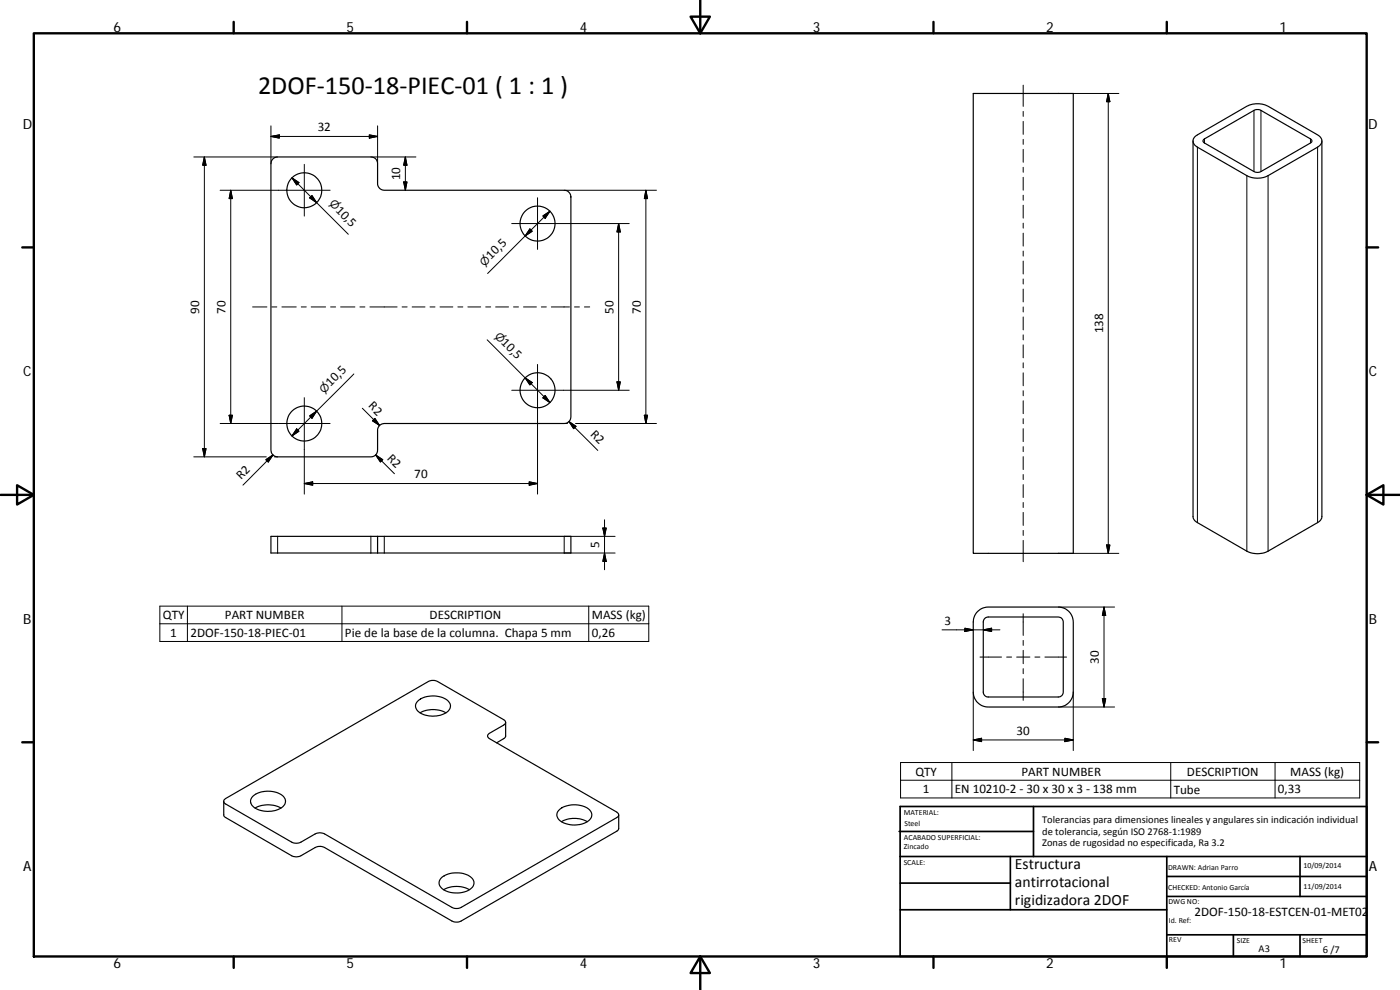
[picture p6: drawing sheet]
<svg xmlns="http://www.w3.org/2000/svg" width="420mm" height="297mm" viewBox="0 0 420 297" stroke-linecap="round" stroke-linejoin="round" font-family="sans-serif">
<g fill="none" stroke="#000" stroke-width=".36">
<path d="M292.1 28h30v138h-30zM81.8 47.8l.5-.5 1-.2h28a1.94 1.94 0 0 1 2 2v6a2.05 2.05 0 0 0 2 2h54a2.04 2.04 0 0 1 2 2v66a2.01 2.01 0 0 1-2 2h-54a2.04 2.04 0 0 0-2 2v6a1.94 1.94 0 0 1-2 2h-28a2 2 0 0 1-2-2v-86zM358 42.3l.1 113 .4 .8 .5 .5 15.2 8.8a7 7 0 0 0 6.4 0l15.2-8.8 .5-.5 .4-.8v-113M358.7 40.9l15.5-9a7.2 7.2 0 0 1 6.4 0l14.8 8.6a1.96 1.96 0 0 1 1.3 1.8 1.96 1.96 0 0 1-1.3 1.9l-14.8 8.5a7 7 0 0 1-6.4 0l-14.8-8.5a1.89 1.89 0 0 1-.7-3.3zM361.3 41.8l15-8.7a2.29 2.29 0 0 1 2.1 0l14.9 8.6a.65 .65 0 0 1 .4 .6 .65 .65 0 0 1-.4 .6l-14.9 8.6a2.29 2.29 0 0 1-2.1 0l-14.8-8.6-.5-.4zM113.3 160.9h-32v5h32M113.3 160.9h58v5h-58M113.3 160.9v5M293.4 183.5l1.2-.9 1.5-.4 21.5-.1a4.5 4.5 0 0 1 4.5 4.5v21a4.5 4.5 0 0 1-4.5 4.5h-21a4.5 4.5 0 0 1-4.5-4.5v-21l.4-1.9zM295.5 185.6l1.1-.5h21a1.52 1.52 0 0 1 1.5 1.5v21a1.45 1.45 0 0 1-1.5 1.5h-21a1.45 1.45 0 0 1-1.5-1.5v-21zM125.3 210.5a7.3 7.3 0 0 1 9.4 .1 2.22 2.22 0 0 1-1.3 3.5 7.3 7.3 0 0 1-8.3-1.1 1.92 1.92 0 0 1 .2-2.5zM126.1 213.9a8 8 0 0 1 7.7 0"/>
<path d="M151.8 216.7l-.1 4.3-.3 .5-2.4 1.4M67.3 239.9l61.2-35.4a3.1 3.1 0 0 1 2.8 0l19.8 11.4a.87 .87 0 0 1 .6 .8 .87 .87 0 0 1-.6 .9l-4.2 2.4a.86 .86 0 0 0-.6 .8 .86 .86 0 0 0 .6 .8l38.2 22.1a.88 .88 0 0 1 .6 .8 .88 .88 0 0 1-.6 .8l-46.7 26.9a3.1 3.1 0 0 1-2.8 0l-38.2-22a3.1 3.1 0 0 0-2.8 0l-4.3 2.5a3 3 0 0 1-2.8 0l-19.8-11.5-.5-.5zM75.7 239.1a7.4 7.4 0 0 1 9.5 0 2.24 2.24 0 0 1-1.2 3.6 7.4 7.4 0 0 1-8.4-1.1 1.94 1.94 0 0 1 .1-2.5zM67.2 240.4v4.3l.1 .3 20.2 11.8a3.1 3.1 0 0 0 2.8 0l4.3-2.5a3.1 3.1 0 0 1 2.8 0l38.2 22a3.1 3.1 0 0 0 2.8 0l46.9-27 .4-.7v-4.1M76.6 242.5a8 8 0 0 1 7.7 0M167.7 243.1a7.4 7.4 0 0 1 9.4 .1 2.26 2.26 0 0 1-1.2 3.6 7.4 7.4 0 0 1-8.4-1.2 1.92 1.92 0 0 1 .2-2.5zM168.5 246.5a8 8 0 0 1 7.7 0M132.6 263.2a7.6 7.6 0 0 1 9.2 .4 2.28 2.28 0 0 1-1.3 3.6 7.4 7.4 0 0 1-8.3-1.2 2 2 0 0 1 .4-2.8zM133.1 266.9a8.2 8.2 0 0 1 7.8 0"/>
<circle cx="91.3" cy="57.1" r="5.2"/>
<circle cx="161.3" cy="67.1" r="5.3"/>
<circle cx="161.3" cy="117.1" r="5.2"/>
<circle cx="91.3" cy="127.1" r="5.3"/>
</g>
<g fill="none" stroke="#000" stroke-width=".3">
<path d="M81.3 37.8v11.3M113.3 37.8v11.3M307.1 25.5v6.4M307.1 33.4v1.5M307.1 36.4v3.9M317.6 28h18.2M332.6 28v138M332.6 28l.5 2.5h-1zM376.3 33.1v18.4M378.4 33.1v18.4M58.2 47.1h25.1M61.3 47.1l.5 2.5h-1z"/>
<path d="M61.3 47.1v90M69.2 57.1v70M69.2 57.1l.6 2.5h-1zM81.3 40.9l2.5-.4v.9zM81.3 40.9h32M87.6 53.4l2.1 1.4-.7 .7zM87.6 53.4l16.9 16.9M91.3 49.3v15.5M93.6 58.7l1.4 2.1-2.1-1.4zM99.1 57.1h-33M110.8 40.5l2.5 .4-2.5 .5zM111.3 47.1h13.5"/>
<path d="M121.1 54.6h1l-.4 2.5zM121.7 47.1v10M121.7 47.1l.4 2.5h-1zM161.3 59.3v15.5M169.3 57.1h27.7M193.8 57.1v70M193.8 57.1l.5 2.5h-.9zM307.1 41.8v1.5M307.1 44.8v3.9M307.1 50.2v1.5M307.1 53.2v3.9M307.1 58.6v1.5"/>
<path d="M359.4 44.2v112.6M361.5 41.7v1.2M374.2 52.7v112.7M380.6 52.7v112.7M393.3 41.7v1.2M395.4 44.2v112.6M153.6 67.1h35.2M159 68.7l.7 .7-2.1 1.4zM162.9 64.8l2.1-1.4-1.4 2.1zM165 63.4l-18.7 18.7M185.7 67.1v50M185.7 67.1l.5 2.5h-1z"/>
<path d="M307.1 61.6v3.8M307.1 67v1.5M307.1 70v3.8M307.1 75.3v1.5M307.1 78.3v3.9M75.8 92.1h4.3M81.6 92.1h1.5M84.6 92.1h4.3M90.4 92.1h1.5M93.4 92.1h4.3M99.2 92.1h1.5M102.2 92.1h4.3"/>
<path d="M108 92.1h1.5M111 92.1h8.2M120.7 92.1h1.5M123.7 92.1h3.8M129 92.1h1.5M132 92.1h3.9M137.4 92.1h1.5M140.4 92.1h3.9M145.8 92.1h1.5M148.7 92.1h3.9M154.1 92.1h1.5M157.1 92.1h3.9"/>
<path d="M162.5 92.1h1.5M165.5 92.1h5.4M172.4 92.1h1.5M175.4 92.1h1.6M307.1 83.7v1.5M307.1 86.7v3.9M307.1 92.1v1.5M307.1 95.1v3.9M91.3 119.3v29M106.2 112.2l-18.6 18.6M146.2 102l18.8 18.8M153.6 117.1h35.2"/>
<path d="M157.6 113.4l2.1 1.4-.7 .7zM161.3 109.3v39M163.6 118.7l1.4 2.1-2.1-1.4zM185.2 114.6h1l-.5 2.5zM307.1 100.5v1.5M307.1 103.5v3.9M307.1 108.9v1.5M307.1 111.9v3.8M307.1 117.2v1.5M58.2 137.1h21.7M60.8 134.6h1l-.5 2.5zM66.1 127.1h33"/>
<path d="M68.8 124.6h1l-.6 2.5zM79.8 137.9l2.1-1.4-1.4 2.1zM81.9 136.5l-9 9.1M82.3 137.1h1M89 128.7l.7 .7-2.1 1.4zM92.9 124.8l2.1-1.4-1.4 2.1zM108.7 122.5l5.2 5.2M112.5 125.5l1.4 2.2-2.1-1.4zM112.7 136.5l5.7 5.6M112.7 136.5l2.2 1.4-.7 .7zM169.3 127.1h1M170.8 126.5l8.6 8.6"/>
<path d="M170.8 126.5l2.1 1.4-.7 .7zM172.7 127.1h24.3M193.4 124.6h.9l-.5 2.5zM307.1 120.2v3.9M307.1 125.6v1.5M307.1 128.6v3.9M307.1 134v1.5M307.1 137v3.9M91.3 145.1l2.5-.5v1zM91.3 145.1h70M158.8 144.6l2.5 .5-2.5 .5zM180.9 158.4h1l-.5 2.5z"/>
<path d="M181.4 156v14.9M307.1 142.4v1.5M307.1 145.4v3.9M307.1 150.8v1.5M307.1 153.8v3.8M307.1 159.2v1.5M83.3 160.9v5M111.3 160.9v5M115.3 160.9v5M181.4 165.9l.5 2.5h-1zM184.6 160.9h-15.3v5h15.3M307.1 162.1v6.4"/>
<path d="M317.6 166h18.2M332.1 163.5h1l-.5 2.5zM48 181.9h146.7v10.6h-146.7zM48 187.2h146.7M56.2 181.9v10.6M102.6 181.9v10.6M176.7 181.9v10.6M282.7 189h17.4M289.6 188.5l2.5 .5-2.5 .5zM294.1 197.1h6.5M295.1 189l2.5-.5v1zM302.1 197.1h1.5"/>
<path d="M305.1 197.1h4M307.1 184.1v6.5M307.1 192.2v1.4M307.1 195.1v4M310.6 197.1h1.5M313.6 197.1h6.5M317.6 182.1h16.9M331.3 182.1v30M331.3 182.1l.5 2.6h-1zM292.1 207.6v17.6M307.1 200.6v1.5M307.1 203.6v6.5"/>
<path d="M317.6 212.1h16.9M322.1 207.6v17.6M330.8 209.6h1l-.5 2.5zM270.3 228.8h137.8v10.6h-137.8zM270.3 234.1h137.8M285.7 228.8v10.6M292.1 222l2.5-.5v1zM292.1 222h30M319.6 221.5l2.5 .5-2.5 .5zM351.4 228.8v10.6M382.7 228.8v10.6"/>
</g>
<g fill="none" stroke="#000" stroke-width=".71">
<path d="M10.1 10h400.1v277h-400.1zM70.1 6.6v3.4M140.2 6.6v3.4M207.3 5h5.8l-2.9 5zM210.2 0v10M280.2 6.6v3.4M350.2 6.6v3.4M6.7 74.2h3.4M410.2 74.2h3.4M.2 148.5h9.9M5.1 145.6l5 2.9-5 2.9zM410.2 148.5l5-2.9v5.8z"/>
<path d="M410.2 148.5h9.9M6.7 222.7h3.4M410.2 222.7h3.4M70.1 287v3.4M140.2 287v3.4M210.2 287l2.9 5h-5.8zM210.2 287v10M280.2 287v3.4M350.2 287v3.4"/>
</g>
<g fill="none" stroke="#000" stroke-width=".51">
<path d="M269.8 249.5h40.4M270.1 257h140.1M270.1 242h140.1v45h-140.1zM303.2 257v16M310.2 242v15M350.2 257v30M390.2 257v12M270.1 273h80.1M270.1 265h33.1M350.2 269h60M350.2 263h60M350.2 280.5h60"/>
<path d="M370.2 280.5v6.5M390.2 280.5v6.5"/>
</g>
<g fill="#000" stroke="#000" stroke-width=".3">
<path d="M332.6 28l.5 2.5h-1zM61.3 47.1l.5 2.5h-1zM69.2 57.1l.6 2.5h-1zM81.3 40.9l2.5-.4v.9zM87.6 53.4l2.1 1.4-.7 .7zM93.6 58.7l1.4 2.1-2.1-1.4zM110.8 40.5l2.5 .4-2.5 .5zM121.1 54.6h1l-.4 2.5zM121.7 47.1l.4 2.5h-1zM193.8 57.1l.5 2.5h-.9zM159 68.7l.7 .7-2.1 1.4zM162.9 64.8l2.1-1.4-1.4 2.1z"/>
<path d="M185.7 67.1l.5 2.5h-1zM157.6 113.4l2.1 1.4-.7 .7zM163.6 118.7l1.4 2.1-2.1-1.4zM185.2 114.6h1l-.5 2.5zM60.8 134.6h1l-.5 2.5zM68.8 124.6h1l-.6 2.5zM79.8 137.9l2.1-1.4-1.4 2.1zM89 128.7l.7 .7-2.1 1.4zM92.9 124.8l2.1-1.4-1.4 2.1zM112.5 125.5l1.4 2.2-2.1-1.4zM112.7 136.5l2.2 1.4-.7 .7zM170.8 126.5l2.1 1.4-.7 .7z"/>
<path d="M193.4 124.6h.9l-.5 2.5zM91.3 145.1l2.5-.5v1zM158.8 144.6l2.5 .5-2.5 .5zM180.9 158.4h1l-.5 2.5zM181.4 165.9l.5 2.5h-1zM332.1 163.5h1l-.5 2.5zM289.6 188.5l2.5 .5-2.5 .5zM295.1 189l2.5-.5v1zM331.3 182.1l.5 2.6h-1zM330.8 209.6h1l-.5 2.5zM292.1 222l2.5-.5v1zM319.6 221.5l2.5 .5-2.5 .5z"/>
</g>
<text font-size="7.9" x="77.4" y="28.1">2DOF‐150‐18‐PIEC‐01 ( 1 : 1 )</text>
<g font-size="4.7">
<text x="304.6" y="260.7">Estructura</text>
<text x="304.6" y="266">antirrotacional</text>
<text x="304.6" y="271.5">rigidizadora 2DOF</text>
</g>
<g font-size="4.2">
<text x="34" y="9.6">6</text>
<text x="104" y="9.6">5</text>
<text x="174" y="9.6">4</text>
<text x="244" y="9.6">3</text>
<text x="314" y="9.6">2</text>
<text x="384" y="9.6">1</text>
<text x="6.8" y="38.7">D</text>
<text x="410.6" y="38.7">D</text>
<text x="7" y="112.9">C</text>
<text x="410.8" y="112.9">C</text>
<text x="7" y="187.1">B</text>
<text x="410.8" y="187.1">B</text>
<text x="7" y="261.3">A</text>
<text x="410.8" y="261.3">A</text>
<text x="34" y="290.4">6</text>
<text x="104" y="290.4">5</text>
<text x="174" y="290.4">4</text>
<text x="244" y="290.4">3</text>
<text x="314" y="290.4">2</text>
<text x="384" y="290.4">1</text>
</g>
<g font-size="3.9">
<text x="95.3" y="39.4">32</text>
<text x="120.1" y="54.1" transform="rotate(-90 120.1 54.1)">10</text>
<text x="100.6" y="63.3" transform="rotate(45 100.6 63.3)">10,5</text>
<text x="147.4" y="78" transform="rotate(-45 147.4 78)">10,5</text>
<text x="59.8" y="94.1" transform="rotate(-90 59.8 94.1)">90</text>
<text x="67.7" y="94.1" transform="rotate(-90 67.7 94.1)">70</text>
<text x="184.1" y="94.1" transform="rotate(-90 184.1 94.1)">50</text>
<text x="192.3" y="94.1" transform="rotate(-90 192.3 94.1)">70</text>
<text x="331" y="100.1" transform="rotate(-90 331 100.1)">138</text>
<text x="150.3" y="103" transform="rotate(45 150.3 103)">10,5</text>
<text x="99.2" y="116.2" transform="rotate(-45 99.2 116.2)">10,5</text>
<text x="110.4" y="122" transform="rotate(45 110.4 122)">R2</text>
<text x="177" y="130.6" transform="rotate(45 177 130.6)">R2</text>
<text x="116" y="137.6" transform="rotate(45 116 137.6)">R2</text>
<text x="72.4" y="144" transform="rotate(-45 72.4 144)">R2</text>
<text x="124.3" y="143.5">70</text>
<text x="179.9" y="164.4" transform="rotate(-90 179.9 164.4)">5</text>
<text x="48.9" y="185.7">QTY</text>
<text x="67.5" y="185.7">PART NUMBER</text>
<text x="128.9" y="185.7">DESCRIPTION</text>
<text x="177.6" y="185.8">MASS (kg)</text>
<text x="51.1" y="191.1">1</text>
<text x="57.2" y="191.1">2DOF‐150‐18‐PIEC‐01</text>
<text x="103.5" y="191.2">Pie de la base de la columna. Chapa 5 mm</text>
<text x="177.6" y="191.1">0,26</text>
<text x="283.5" y="187.4">3</text>
<text x="329.8" y="199.1" transform="rotate(-90 329.8 199.1)">30</text>
<text x="305.1" y="220.4">30</text>
<text x="274.7" y="232.7">QTY</text>
<text x="306.5" y="232.7">PART NUMBER</text>
<text x="356.2" y="232.7">DESCRIPTION</text>
<text x="387.2" y="232.8">MASS (kg)</text>
<text x="277" y="238">1</text>
<text x="286.6" y="238">EN 10210‐2 ‐ 30 x 30 x 3 ‐ 138 mm</text>
<text x="352.2" y="238.1">Tube</text>
<text x="383.5" y="238">0,33</text>
<text x="358.5" y="274.9">2DOF‐150‐18‐ESTCEN‐01‐MET02</text>
</g>
<g font-size="3.3">
<text x="98.6" y="61.3" transform="rotate(45 98.6 61.3)">⌀</text>
<text x="145.4" y="80" transform="rotate(-45 145.4 80)">⌀</text>
<text x="148.3" y="101" transform="rotate(45 148.3 101)">⌀</text>
<text x="97.2" y="118.2" transform="rotate(-45 97.2 118.2)">⌀</text>
</g>
<g font-size="3.1">
<text x="312.8" y="246.8">Tolerancias para dimensiones lineales y angulares sin indicación individual</text>
<text x="312.8" y="250.4">de tolerancia, según ISO 2768‐1:1989</text>
<text x="312.8" y="254">Zonas de rugosidad no especificada, Ra 3.2</text>
<text x="377.7" y="285.6">A3</text>
<text x="397" y="285.9">6 /7</text>
</g>
<g font-size="2.4">
<text x="271.2" y="244.4">MATERIAL:</text>
<text x="271.3" y="251.9">ACABADO SUPERFICIAL:</text>
<text x="271.4" y="247.9">Steel</text>
<text x="271.3" y="254.6">Zincado</text>
<text x="271.2" y="259.7">SCALE:</text>
<text x="350.6" y="260.9">DRAWN: Adrian Parro</text>
<text x="391.2" y="260.6">10/09/2014</text>
<text x="350.6" y="267">CHECKED: Antonio García</text>
<text x="391.2" y="266.6">11/09/2014</text>
<text x="350.7" y="271.4">DWG NO:</text>
<text x="350.8" y="276.8">Id. Ref:</text>
<text x="350.8" y="282.8">REV</text>
<text x="371.2" y="282.9">SIZE</text>
<text x="390.9" y="282.9">SHEET</text>
</g>
</svg>
